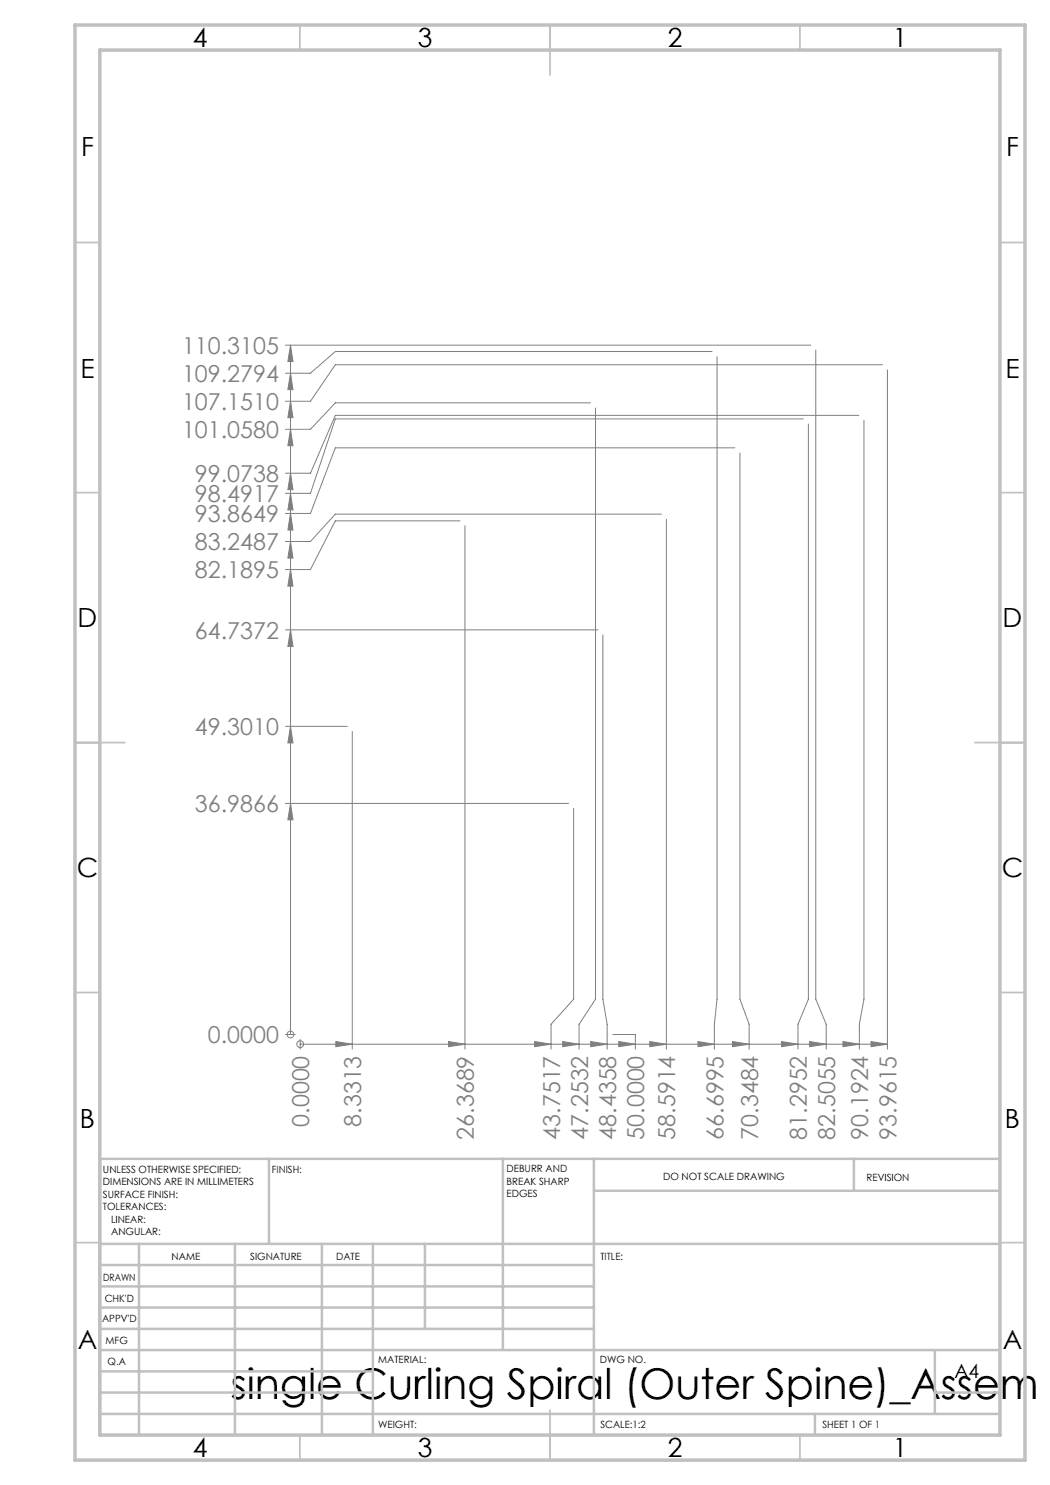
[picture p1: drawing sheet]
<svg xmlns="http://www.w3.org/2000/svg" width="210mm" height="297mm" viewBox="0 0 210 297" stroke-linecap="round" stroke-linejoin="round" font-family="sans-serif">
<g fill="none" stroke="#808080" stroke-width=".2">
<path d="M57.1 69h105.1M58.1 69l.5 3.3h-1zM58.1 74.6l.5 3.3h-1zM58.1 69v137.9M142.4 70.3h-75.3l-5 4.3h-5M143.4 71.3v128.5l-.5 5.1v4.9M163.2 70v129.8l2 5.1v4.9M176.5 73h-109.4l-5 7.3h-5M177.5 74v135.8M58.1 85.9l.5 3.2h-1zM58.1 98.7l.5 3.3h-1zM58.1 94.6l.5 3.3h-1z"/>
<path d="M58.1 80.3l.5 3.2h-1zM118.1 80.6h-51l-5 5.3h-5M119.1 81.6v118.2l-3.3 5.1v4.9M147 89.6h-79.9l-5 13.1h-5M148 90.6v109.2l1.8 5.1v4.9M160.7 83.8h-93.6l-5 14.9h-5M161.7 84.8v115l-2.1 5.1v4.9M171.8 83.1h-104.7l-5 11.5h-5M172.8 84.1v115.7l-.9 5.1v4.9M58.1 113.9l.5 3.3h-1zM58.1 108.3l.5 3.3h-1zM58.1 102.7l.5 3.3h-1z"/>
<path d="M92 104.2h-24.9l-5 9.7h-5M93 105.2v104.6M132.3 102.8h-65.2l-5 5.5h-5M133.3 103.9v105.9M57.1 126h62.5M58.1 126l.5 3.3h-1zM120.6 127v72.8l.8 5.1v4.9M57.1 145.3h12.4M58.1 145.3l.5 3.3h-1zM70.4 146.3v63.5M57.1 160.7h56.6M58.1 160.7l.5 3.3h-1z"/>
<path d="M114.7 161.7v38.1l-4.5 5.1v4.9M57.1 206.9h2M58.1 206.9h.1M60 208.8h.1M60 207.9v1.9M60 208.8h117.5M67.2 208.3l3.2 .5-3.2 .5zM89.7 208.3l3.3 .5-3.3 .5zM106.9 208.3l3.3 .5-3.3 .5zM112.5 208.3l3.3 .5-3.3 .5zM118.1 208.3l3.3 .5-3.3 .5zM122.6 206.9h4.5v2.9"/>
<path d="M123.8 208.3l3.3 .5-3.3 .5zM130 208.3l3.3 .5-3.3 .5zM139.6 208.3l3.3 .5-3.3 .5zM146.5 208.3l3.3 .5-3.3 .5zM156.3 208.3l3.3 .5-3.3 .5zM161.9 208.3l3.3 .5-3.3 .5zM168.6 208.3l3.3 .5-3.3 .5zM174.2 208.3l3.3 .5-3.3 .5z"/>
<circle cx="58.1" cy="206.9" r=".68"/>
<circle cx="60" cy="208.8" r=".68"/>
</g>
<g fill="none" stroke="#c0c0c0" stroke-width=".35">
<path d="M60 5v5M110 5v10M160 5v5M15 48.5h5M200 48.5h5M15 98.5h5M200 98.5h5M15 148.5h10M195 148.5h10M15 198.5h5M200 198.5h5M15 248.5h5"/>
<path d="M200 248.5h5M60 287v5M110 282v10M160 287v5"/>
</g>
<g fill="none" stroke="#c0c0c0" stroke-width=".5">
<path d="M53.8 231.8v17M100.6 231.8v38.2M118.8 231.8v55.2M118.8 238.2h81.2M170.8 231.8v6.4M200 231.8h-180v55.2M20 248.8h180M20 257.3h98.8M20 253h98.8M27.8 248.8v38.2M47 248.8v38.2M64.4 248.8v38.2"/>
<path d="M74.6 248.8v38.2M85 248.8v17M20 265.8h98.8M20 261.5h98.8M20 278.5h54.6M20 274.3h54.6M20 270h180M187 278.5h13M187 270v12.8M20 282.8h180M163 282.8v4.2"/>
</g>
<path d="M15 5h190v287h-190zM20 10h180v277h-180z" fill="none" stroke="#c0c0c0" stroke-width=".7"/>
<g fill="#808080">
<path d="M58.1 160.7l.5 3.3h-1zM58.1 145.3l.5 3.3h-1zM58.1 113.9l.5 3.3h-1zM58.1 126l.5 3.3h-1zM58.1 85.9l.5 3.2h-1zM58.1 108.3l.5 3.3h-1zM58.1 102.7l.5 3.3h-1zM58.1 98.7l.5 3.3h-1zM58.1 94.6l.5 3.3h-1zM58.1 80.3l.5 3.2h-1zM58.1 69l.5 3.3h-1zM58.1 74.6l.5 3.3h-1z"/>
<path d="M67.2 208.3l3.2 .5-3.2 .5zM89.7 208.3l3.3 .5-3.3 .5zM106.9 208.3l3.3 .5-3.3 .5zM118.1 208.3l3.3 .5-3.3 .5zM112.5 208.3l3.3 .5-3.3 .5zM123.8 208.3l3.3 .5-3.3 .5zM130 208.3l3.3 .5-3.3 .5zM139.6 208.3l3.3 .5-3.3 .5zM146.5 208.3l3.3 .5-3.3 .5zM161.9 208.3l3.3 .5-3.3 .5zM156.3 208.3l3.3 .5-3.3 .5zM168.6 208.3l3.3 .5-3.3 .5zM174.2 208.3l3.3 .5-3.3 .5z"/>
</g>
<text font-size="8.5" x="46.1" y="279.7">single Curling Spiral (Outer Spine)_Assem -</text>
<g font-size="5.3">
<text x="38.5" y="9.5">4</text>
<text x="83.5" y="9.5">3</text>
<text x="133.5" y="9.5">2</text>
<text x="178.5" y="9.5">1</text>
<text x="16.2" y="31.3">F</text>
<text x="201.2" y="31.3">F</text>
<text x="16.1" y="75.5">E</text>
<text x="201.1" y="75.5">E</text>
<text x="15.5" y="125.5">D</text>
<text x="200.5" y="125.5">D</text>
<text x="15.4" y="175.5">C</text>
<text x="200.4" y="175.5">C</text>
<text x="16" y="225.5">B</text>
<text x="201" y="225.5">B</text>
<text x="15.5" y="269.8">A</text>
<text x="200.5" y="269.8">A</text>
<text x="38.5" y="291.5">4</text>
<text x="83.5" y="291.5">3</text>
<text x="133.5" y="291.5">2</text>
<text x="178.5" y="291.5">1</text>
</g>
<g font-size="4.7" fill="#808080">
<text x="36.4" y="70.8">110.3105</text>
<text x="36.4" y="76.4">109.2794</text>
<text x="36.4" y="82">107.1510</text>
<text x="36.4" y="87.6">101.0580</text>
<text x="39" y="100.4">98.4917</text>
<text x="39" y="96.4">99.0738</text>
<text x="39" y="104.4">93.8649</text>
<text x="39" y="110">83.2487</text>
<text x="39" y="115.7">82.1895</text>
<text x="39" y="127.7">64.7372</text>
<text x="39" y="147">49.3010</text>
<text x="39" y="162.4">36.9866</text>
<text x="41.6" y="208.7">0.0000</text>
<text x="61.8" y="225.3" transform="rotate(-90 61.8 225.3)">0.0000</text>
<text x="72.2" y="225.3" transform="rotate(-90 72.2 225.3)">8.3313</text>
<text x="94.8" y="227.9" transform="rotate(-90 94.8 227.9)">26.3689</text>
<text x="112" y="227.9" transform="rotate(-90 112 227.9)">43.7517</text>
<text x="117.6" y="227.9" transform="rotate(-90 117.6 227.9)">47.2532</text>
<text x="123.2" y="227.9" transform="rotate(-90 123.2 227.9)">48.4358</text>
<text x="128.8" y="227.9" transform="rotate(-90 128.8 227.9)">50.0000</text>
<text x="135.1" y="227.9" transform="rotate(-90 135.1 227.9)">58.5914</text>
<text x="144.7" y="227.9" transform="rotate(-90 144.7 227.9)">66.6995</text>
<text x="151.6" y="227.9" transform="rotate(-90 151.6 227.9)">70.3484</text>
<text x="161.4" y="227.9" transform="rotate(-90 161.4 227.9)">81.2952</text>
<text x="167" y="227.9" transform="rotate(-90 167 227.9)">82.5055</text>
<text x="173.7" y="227.9" transform="rotate(-90 173.7 227.9)">90.1924</text>
<text x="179.3" y="227.9" transform="rotate(-90 179.3 227.9)">93.9615</text>
</g>
<text font-size="3.9" x="190.9" y="275.5">A4</text>
<g font-size="2">
<text x="20.6" y="234.6">UNLESS OTHERWISE SPECIFIED:</text>
<text x="20.6" y="237.1">DIMENSIONS ARE IN MILLIMETERS</text>
<text x="20.6" y="239.6">SURFACE FINISH:</text>
<text x="54.4" y="234.6">FINISH:</text>
<text x="101.3" y="234.5">DEBURR AND</text>
<text x="101.3" y="237">BREAK SHARP</text>
<text x="101.3" y="239.5">EDGES</text>
<text x="132.6" y="236">DO NOT SCALE DRAWING</text>
<text x="173.3" y="236.2">REVISION</text>
<text x="20.6" y="242.1">TOLERANCES:</text>
<text x="22.2" y="244.6">LINEAR:</text>
<text x="22.2" y="247.1">ANGULAR:</text>
<text x="34.3" y="252">NAME</text>
<text x="50" y="251.9">SIGNATURE</text>
<text x="67.2" y="251.9">DATE</text>
<text x="120.1" y="251.9">TITLE:</text>
<text x="20.6" y="256.1">DRAWN</text>
<text x="20.9" y="260.3">CHK'D</text>
<text x="20.4" y="264.4">APPV'D</text>
<text x="21.1" y="268.8">MFG</text>
<text x="21.5" y="273">Q.A</text>
<text x="75.6" y="272.5">MATERIAL:</text>
<text x="120" y="272.5">DWG NO.</text>
<text x="75.6" y="285.5">WEIGHT:</text>
<text x="120.1" y="285.6">SCALE:1:2</text>
<text x="164.5" y="285.6">SHEET 1 OF 1</text>
</g>
</svg>
